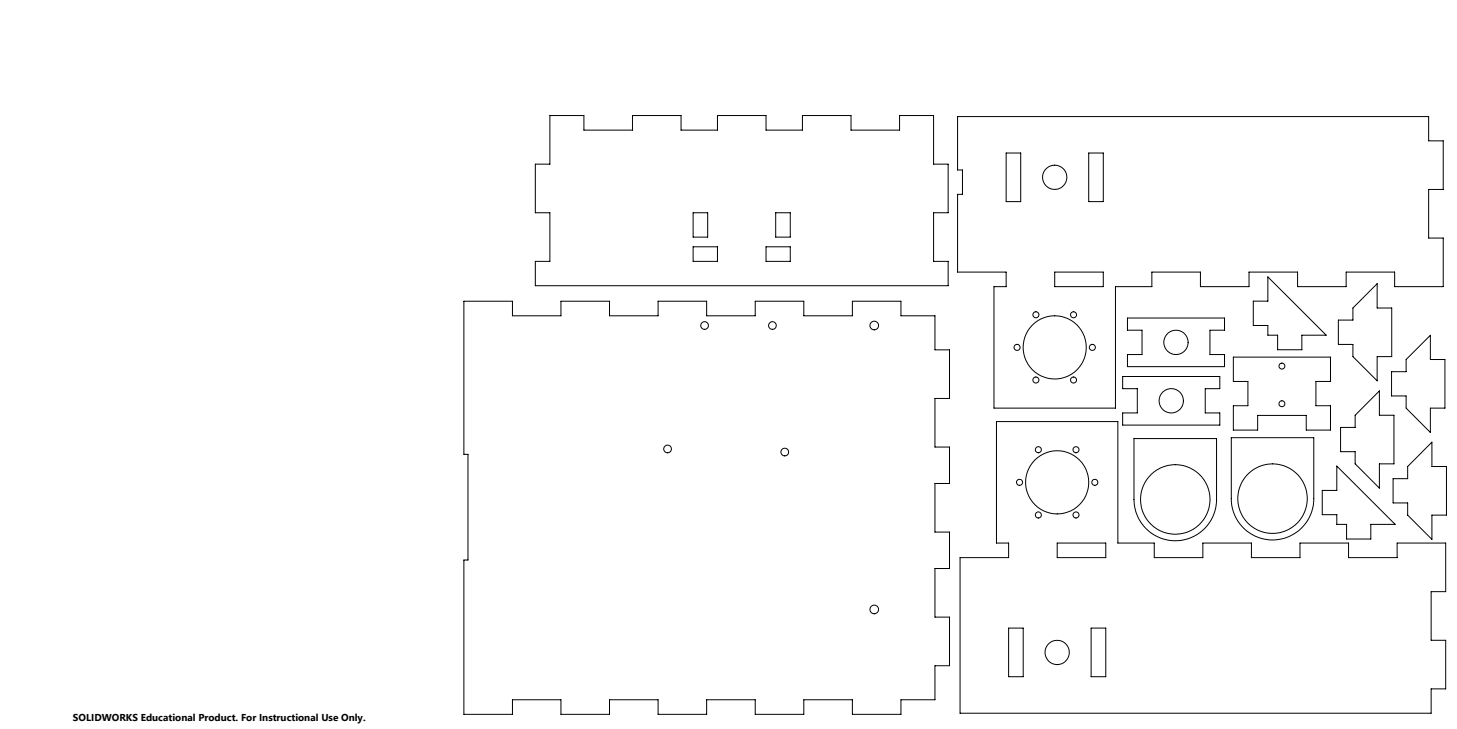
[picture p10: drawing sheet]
<svg xmlns="http://www.w3.org/2000/svg" width="600mm" height="300mm" viewBox="0 0 600 300" stroke-linecap="round" stroke-linejoin="round" font-family="sans-serif">
<g fill="none" stroke="#000" stroke-width=".41">
<path d="M226.4 47.6h14.1v5.9h20v-5.9h20v5.9h15v-5.9h20v5.9h14.9v-5.9h20v5.9h20.1v-5.9h14v20h6v20h-6v20h6v10h-170v-10h5.9v-20h-5.9v-20h5.9zM394.3 48h194v10h6v20h-6v20h6v20h-20v-6h-19.9v6h-20v-6h-20.1v6h-20v-6h-20v6h-14.9v50h-50.1v-50h5v-6h-20v-32h2v-10h-2zM414.3 63h6v20h-6zM448.3 63h6v20h-6zM285.4 87.6h6v10h-6zM319.4 87.6h6v10h-6zM285.4 101.6h10.1v6h-10.1zM315.5 101.6h9.9v6h-9.9zM434.3 112h20v6h-20zM522.1 113.9l24 24h-10v6h-10v-6h-4v-4h-6v-10h6zM191 124h20v6h20v-6h20v6h20v-6h20v6h20v-6h20v6h20v-6h20v6h14v14h6v20h-6v20h6v15h-6v20h6v15h-6v20h6v20h-6v14h-14v6h-20v-6h-20v6h-20v-6h-20v6h-20v-6h-20v6h-20v-6h-20v6h-20v-63.5h1.7v-43.5h-1.7zM464.3 130.9h40v5h-6v10h6v5h-40v-5h6v-10h-6z"/>
<path d="M551.1 131.7h6v-4.9l10-10.1v10.1h6v20h-6v9.9l-10-9.9v-5.1h-6zM462.3 154.9h40v5h-6v10h6v5h-40v-5h6v-10h-6zM507.9 147h40v10h-6v10h6v10h-10v-6h-20v6h-10v-10h6v-10h-6zM573.1 153h5.9v-5l10-10v10h6v20h-6v10l-10-10v-5.1h-5.9zM410.4 173.5h49.9v50h15v6h20v-6h20v6h20v-6h20v6h20v-6h20v20h-5.9v20h5.9v20h-5.9v10h-194v-64h20v-6h-5zM552.1 175.9h6v-5l9.9-10v10h6v20h-6v10l-9.9-10v-5h-6zM467 180.5h34v25a17 17 0 0 1-17 17 17 17 0 0 1-17-17zM507 180.1h34v25.1a17 17 0 0 1-17 17 17 17 0 0 1-17-17zM550.5 191.8l24 24h-10v6h-10v-6h-4v-4h-6v-10h6zM573.7 197h6v-5l10-10v10h6v20h-6v10l-10-10v-5h-6zM435.4 223.5h20v6h-20zM415.4 258.5h6v20h-6z"/>
<path d="M449.3 258.5h6.1v20h-6.1z"/>
<circle cx="434.3" cy="73" r="5"/>
<circle cx="290.2" cy="134" r="1.58"/>
<circle cx="318.1" cy="134" r="1.58"/>
<circle cx="360" cy="134" r="1.79"/>
<circle cx="426.6" cy="129.5" r="1.24"/>
<circle cx="442.1" cy="129.6" r="1.25"/>
<circle cx="418.8" cy="143" r="1.26"/>
<circle cx="426.6" cy="156.4" r="1.24"/>
<circle cx="434.3" cy="143" r="13"/>
<circle cx="442.1" cy="156.4" r="1.25"/>
<circle cx="449.8" cy="143" r="1.25"/>
<circle cx="484.3" cy="140.9" r="5"/>
<circle cx="527.9" cy="150.6" r="1.21"/>
<circle cx="482.3" cy="164.9" r="5"/>
<circle cx="527.9" cy="166.2" r="1.2"/>
<circle cx="274.9" cy="184.8" r="1.58"/>
<circle cx="323.2" cy="186" r="1.58"/>
<circle cx="419.8" cy="198.5" r="1.25"/>
<circle cx="427.6" cy="185.1" r="1.25"/>
<circle cx="435.4" cy="198.5" r="13"/>
<circle cx="443.1" cy="185.1" r="1.25"/>
<circle cx="450.8" cy="198.5" r="1.25"/>
<circle cx="427.6" cy="211.9" r="1.25"/>
<circle cx="443.1" cy="211.9" r="1.25"/>
<circle cx="484" cy="205.5" r="14.3"/>
<circle cx="524" cy="205.2" r="14.3"/>
<circle cx="360" cy="250.8" r="1.79"/>
<circle cx="435.3" cy="268.5" r="5"/>
</g>
<text font-size="4.1" x="30" y="296.6">SOLIDWORKS Educational Product. For Instructional Use Only.</text>
</svg>
